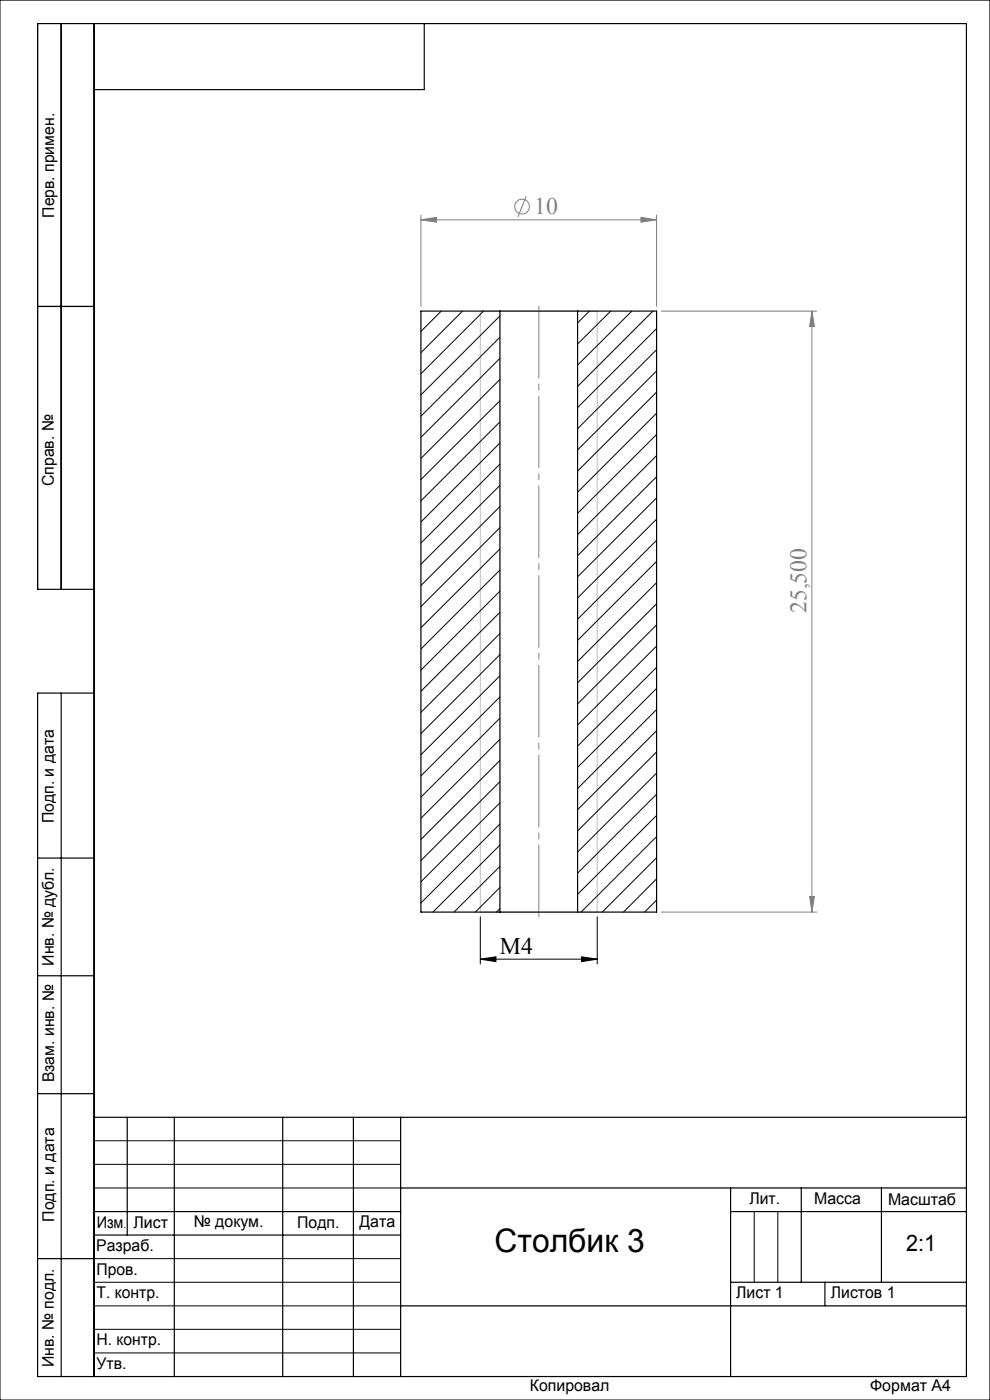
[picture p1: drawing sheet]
<svg xmlns="http://www.w3.org/2000/svg" width="210mm" height="297mm" viewBox="0 0 210 297" stroke-linecap="round" stroke-linejoin="round" font-family="sans-serif">
<g fill="none" stroke="#808080" stroke-width=".21">
<path d="M89.3 46.6l3.3-.5v1zM89.3 45.6v19.4M89.3 46.6h50M111.6 41.6l-1.7 4.5M136 46.1l3.3 .5-3.3 .5zM139.3 45.6v19.4M140.3 66h32.9M172.2 66v127.5M172.2 66l.6 3.3h-1.1zM140.3 193.5h32.9M171.7 190.2h1.1l-.6 3.3z"/>
<circle cx="110.7" cy="43.8" r="1.56"/>
</g>
<g fill="none" stroke="#000" stroke-width=".21">
<path d="M0 0h210v297h-210zM101.9 194.5v10M126.7 194.5v10M101.9 203.5l3.3-.5v1zM101.9 203.5h24.8M123.4 203l3.3 .5-3.3 .5zM20 242h65M20 247h65M20 252h65M160 257v15M165 257v15M20 267h65"/>
<path d="M20 272h65M20 277h65M20 282h65M20 287h65"/>
</g>
<path d="M114.3 64v131.5" fill="none" stroke="#808080" stroke-width=".21" stroke-dasharray="15.2 1.3 1.3 1.3" stroke-dashoffset="-1"/>
<g fill="none" stroke="#000" stroke-width=".25">
<path d="M13 5v120M20 5v287M90 5v14h-70M8 65h12M20 125h-12v-120h197v287h-197v-145h12M13 147v145M8 182h12M8 207h12M8 232h12M20 237h185M27 237v25M37 237v55"/>
<path d="M60 237v55M75 237v55M85 237v55M20 257h65M85 252h120M155 252v40M155 257h50M170 252v20M187 252v20M8 267h12M20 262h65M85 277h120"/>
<path d="M155 272h50M175 272v5"/>
</g>
<path d="M101.9 66h24.8v127.5h-24.8z" fill="none" stroke="#c0c0c0" stroke-width=".21"/>
<path d="M101.9 203.5l3.3-.5v1zM123.4 203l3.3 .5-3.3 .5z" fill="#000"/>
<g fill="#808080">
<path d="M89.3 46.6l3.3-.5v1zM136 46.1l3.3 .5-3.3 .5z"/>
<path d="M172.2 66l.6 3.3h-1.1zM171.7 190.2h1.1l-.6 3.3z"/>
</g>
<g fill="none" stroke="#000" stroke-width=".21">
<path d="M93.6 66l-4.3 4.3M98.1 66l-8.8 8.8M102.6 66l-13.3 13.3M106 67l-16.7 16.8M106 71.5l-16.7 16.8M106 76l-16.7 16.8M125 66l-2.5 2.5M129.5 66l-7 7M134 66l-11.5 11.5M138.5 66l-16 16M139.3 69.7l-16.8 16.8M139.3 74.2l-16.8 16.7"/>
<path d="M139.3 78.7l-16.8 16.8M106 80.5l-16.7 16.8M106 85l-16.7 16.7M106 89.5l-16.7 16.8M106 94l-16.7 16.7M106 98.5l-16.7 16.7M139.3 83.2l-16.8 16.7M139.3 87.7l-16.8 16.7M139.3 92.2l-16.8 16.7M139.3 96.7l-16.8 16.7M106 103l-16.7 16.7M106 107.5l-16.7 16.7"/>
<path d="M106 111.9l-16.7 16.8M106 116.4l-16.7 16.8M139.3 101.1l-16.8 16.8M139.3 110.1l-16.8 16.8M139.3 114.6l-16.8 16.8M139.3 119.1l-16.8 16.8M139.3 105.6l-16.8 16.8M106 120.9l-16.7 16.8M106 125.4l-16.7 16.8M106 129.9l-16.7 16.7M106 134.4l-16.7 16.7M106 138.9l-16.7 16.7"/>
<path d="M139.3 123.6l-16.8 16.7M139.3 128.1l-16.8 16.7M139.3 132.6l-16.8 16.7M139.3 137.1l-16.8 16.7M106 143.4l-16.7 16.7M106 147.8l-16.7 16.8M106 152.4l-16.7 16.7M106 156.8l-16.7 16.8M139.3 146l-16.8 16.8M139.3 155l-16.8 16.8M139.3 159.5l-16.8 16.8M139.3 141.6l-16.8 16.7"/>
<path d="M139.3 150.5l-16.8 16.8M106 161.3l-16.7 16.8M106 165.8l-16.7 16.8M106 170.3l-16.7 16.8M106 174.8l-16.7 16.8M106 179.3l-14.2 14.2M139.3 164l-16.8 16.8M139.3 168.5l-16.8 16.7M139.3 173l-16.8 16.7M139.3 177.5l-16 16M106 183.8l-9.7 9.7M106 188.3l-5.2 5.2"/>
<path d="M106 192.8l-.7 .7M139.3 182l-11.6 11.5M139.3 186.4l-7 7.1M139.3 191l-2.6 2.5"/>
</g>
<path d="M106 66h16.5M106 66h-16.7v127.5h16.7M106 66v127.5M122.5 66h16.8v127.5h-16.8M122.5 66v127.5M106 193.5h16.5" fill="none" stroke="#000" stroke-width=".25"/>
<text font-size="6.9" x="104.9" y="265.6">Столбик 3</text>
<g font-size="5" fill="#808080">
<text x="113.3" y="45.4">10</text>
<text x="171.1" y="130.1" transform="rotate(-90 171.1 130.1)">25,500</text>
</g>
<text font-size="5" x="106.1" y="202.3">М4</text>
<text font-size="4.8" x="192.2" y="265.3">2:1</text>
<g font-size="3.4">
<text x="11.5" y="46.2" transform="rotate(-90 11.5 46.2)">Перв. примен.</text>
<text x="11.4" y="103.2" transform="rotate(-90 11.4 103.2)">Справ. №</text>
<text x="11.4" y="174.7" transform="rotate(-90 11.4 174.7)">Подп. и дата</text>
<text x="11.5" y="204.9" transform="rotate(-90 11.5 204.9)">Инв. № дубл.</text>
<text x="11.5" y="229.6" transform="rotate(-90 11.5 229.6)">Взам. инв. №</text>
<text x="159" y="255.5">Лит.</text>
<text x="172.7" y="255.5">Масса</text>
<text x="188.4" y="255.6">Масштаб</text>
<text x="11.5" y="259.2" transform="rotate(-90 11.5 259.2)">Подп. и дата</text>
<text x="20.5" y="260.4">Изм</text>
<text x="28.3" y="260.4">Лист</text>
<text x="41.1" y="260.4">№ докум.</text>
<text x="63.1" y="260.4">Подп.</text>
<text x="76.2" y="260.4">Дата</text>
<text x="20.4" y="265.4">Разраб.</text>
<text x="20.5" y="275.4">Т. контр.</text>
<text x="20.5" y="270.4">Пров.</text>
<text x="156.2" y="275.4">Лист 1</text>
<text x="176.2" y="275.4">Листов 1</text>
<text x="20.5" y="285.4">Н. контр.</text>
<text x="11.4" y="290" transform="rotate(-90 11.4 290)">Инв. № подл.</text>
<text x="20.5" y="290.4">Утв.</text>
<text x="112.4" y="295">Копировал</text>
<text x="184.6" y="295">Формат А4</text>
</g>
<text font-size="2.1" x="26.2" y="260.4">.</text>
</svg>
